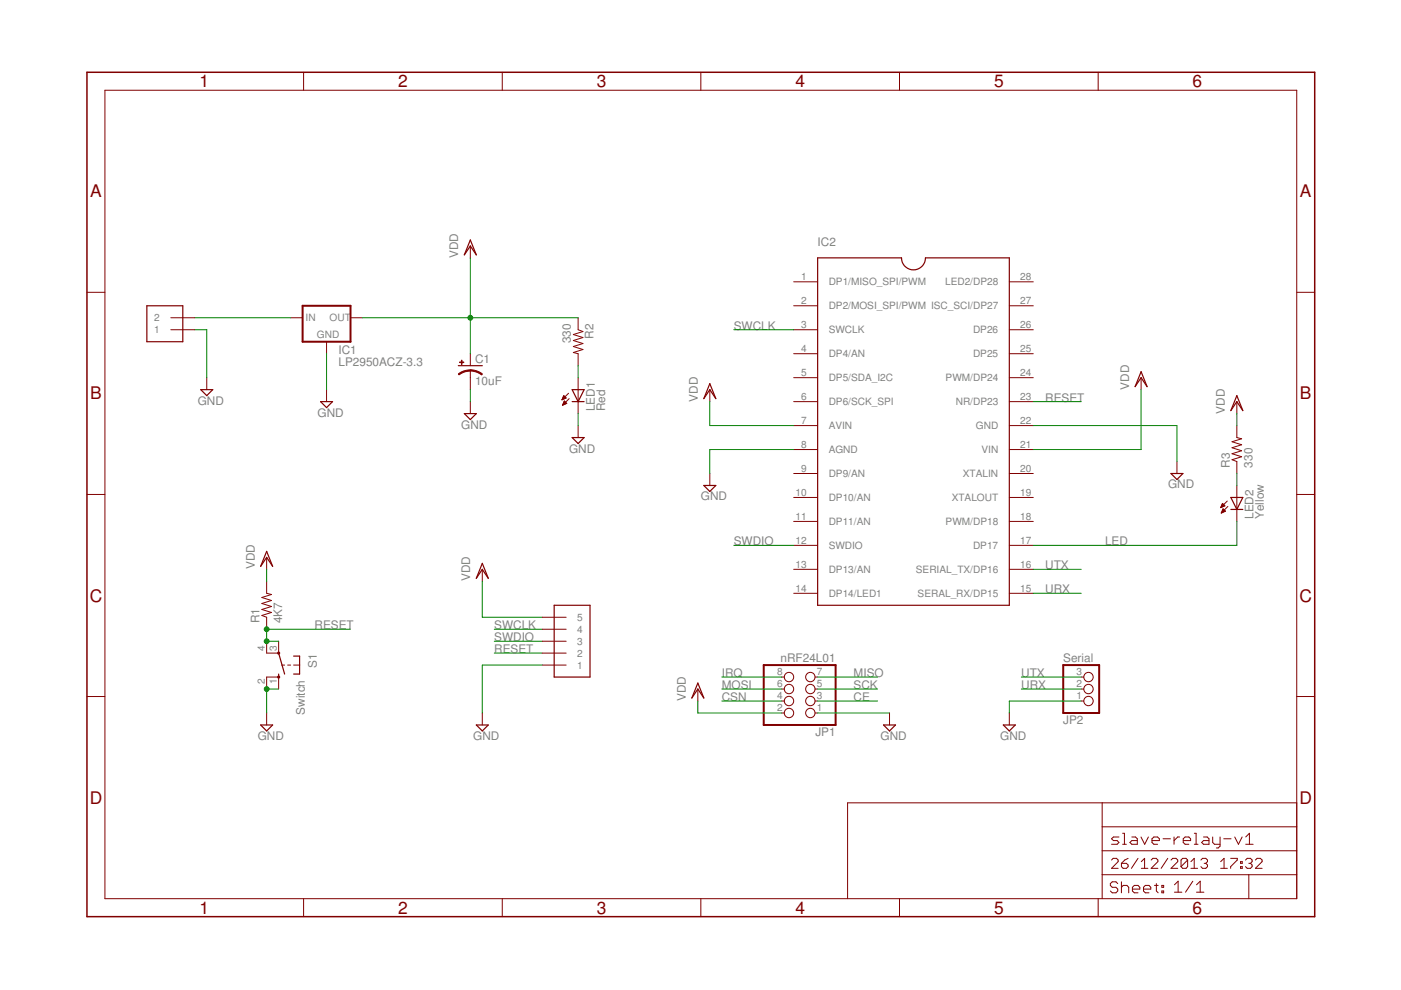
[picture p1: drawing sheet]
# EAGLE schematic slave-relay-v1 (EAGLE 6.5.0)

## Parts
C1  10uF  CPOL-USE2.5-7  [E2,5-7]
IC1  LP2950ACZ-3.3  [TO92]
IC2  LPC1114FN28  [DIP28]
J1  1X2-3.5MM  [1X2-3.5MM]
J2  SWD Debug  1X5  [1X05-3.5MM]
JP1  nRF24L01  PINHD-2X4  [2X04]
JP2  Serial  PINHD-1X3  [1X03]
LED1  Red  LED5MM  [LED5MM]
LED2  Yellow  LED5MM  [LED5MM]
R1  4K7  FLIPFLOP-RES  [0805-THM]
R2  330  FLIPFLOP-RES  [0805-THM]
R3  330  FLIPFLOP-RES  [0805-THM]
S1  Switch  40-XX  [B3F-40XX]

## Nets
CE: JP1.3
CSN: JP1.4
GND: C1.- IC1.2(GND) IC2.8(AGND) IC2.22(GND) J1.1 J2.1 JP1.1 JP2.1 LED1.K(C) S1.1(S) S1.2(S1)
IRQ: JP1.8
LED: IC2.17(DP17) LED2.K(C)
MISO: JP1.7
MOSI: JP1.6
N$1: IC1.3(IN) J1.2
N$4: LED1.A R2.2
N$6: LED2.A R3.1
RESET: IC2.23(NR/DP23) J2.2 R1.1 S1.3(P) S1.4(P1)
SCK: JP1.5
SWCLK: IC2.3(SWCLK) J2.4
SWDIO: IC2.12(SWDIO) J2.3
URX: IC2.15(SERAL_RX/DP15) JP2.2
UTX: IC2.16(SERIAL_TX/DP16) JP2.3
VDD: C1.+ IC1.1(OUT) IC2.7(AVIN) IC2.21(VIN) J2.5 JP1.2 R1.2 R2.1 R3.2
Unconnected: IC2.1(DP1/MISO_SPI/PWM) IC2.2(DP2/MOSI_SPI/PWM) IC2.4(DP4/AN) IC2.5(DP5/SDA_I2C) IC2.6(DP6/SCK_SPI) IC2.9(DP9/AN) IC2.10(DP10/AN) IC2.11(DP11/AN) IC2.13(DP13/AN) IC2.14(DP14/LED1) IC2.18(PWM/DP18) IC2.19(XTALOUT) IC2.20(XTALIN) IC2.24(PWM/DP24) IC2.25(DP25) IC2.26(DP26) IC2.27(ISC_SCI/DP27) IC2.28(LED2/DP28)
